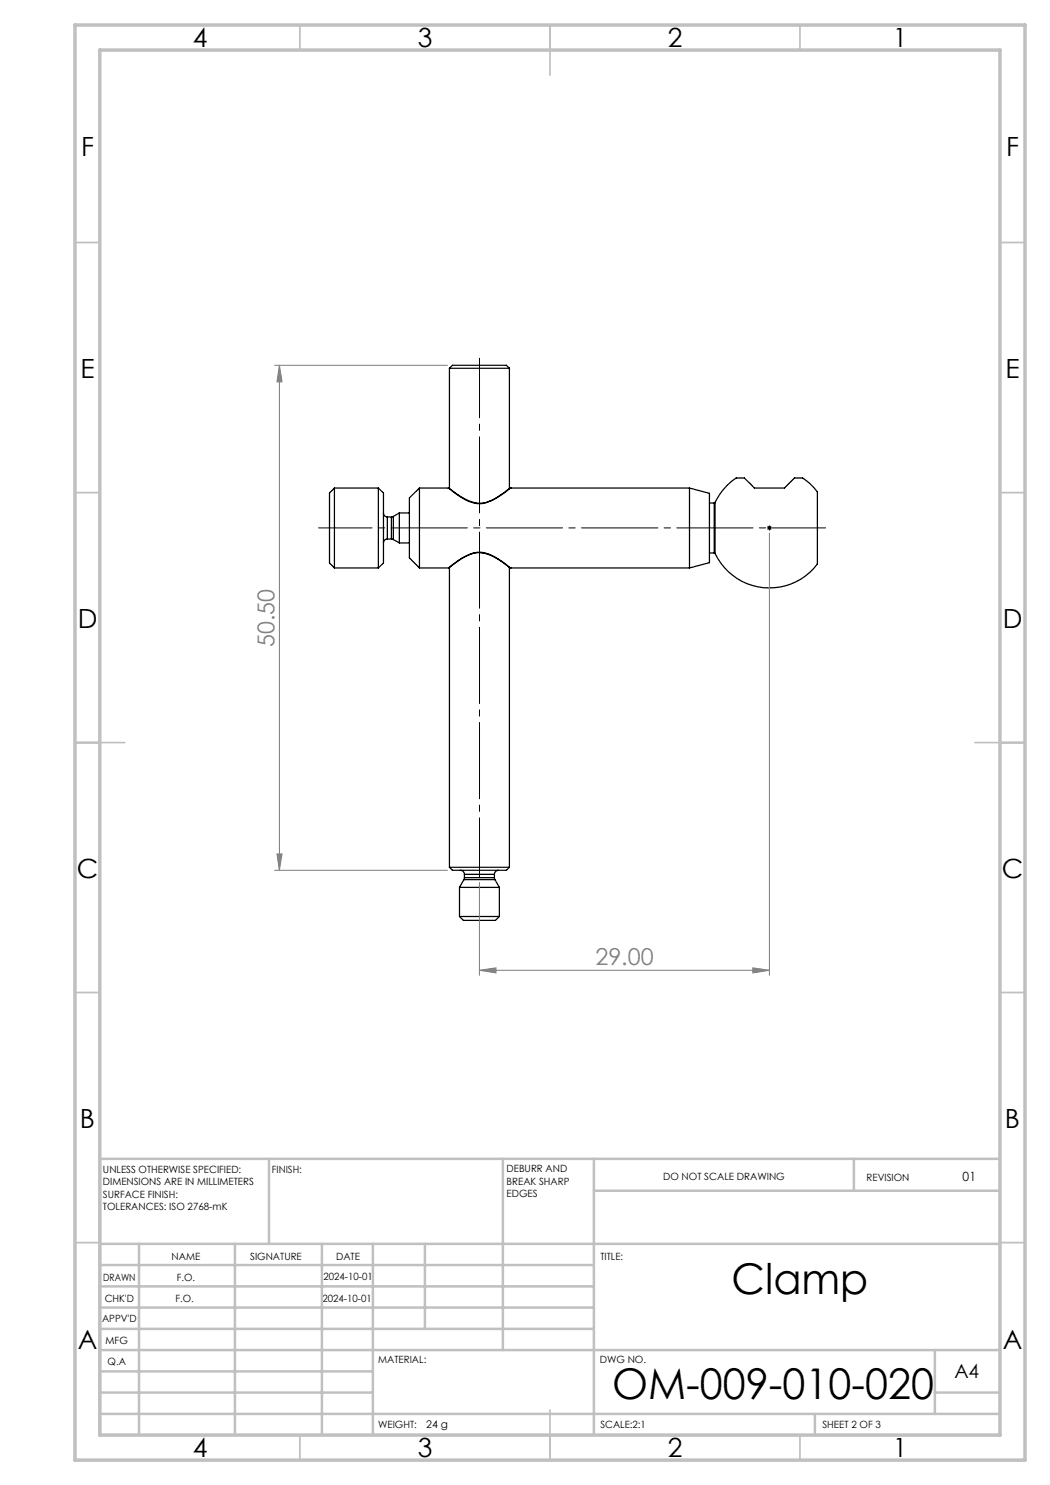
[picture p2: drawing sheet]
<svg xmlns="http://www.w3.org/2000/svg" width="210mm" height="297mm" viewBox="0 0 210 297" stroke-linecap="round" stroke-linejoin="round" font-family="sans-serif">
<g fill="none" stroke="#000" stroke-width=".25">
<path d="M89.9 73.7l.6-.6h10.8l.6 .6M89.9 73.7h12M89.9 73.7v24M101.9 73.7v24l.2-.1M66.9 97.6v16M66.9 97.6l-1 1v14l1 1M66.9 97.6h8.8M75.7 97.6v16M75.7 97.6l1 1v14l-1 1M83.9 97.6v16M83.9 97.6l-2 2v12l2 2M83.9 97.6h5.8"/>
<path d="M89.7 97.6h.1M89.7 97.6a15.5 15.5 0 0 0 5 3 5.6 5.6 0 0 0 4.7-1.1l2.7-1.9M89.7 97.6l.6 .4a10.7 10.7 0 0 0 5.8 2.6 10.5 10.5 0 0 0 5.5-2.6l.4-.4M102.1 97.6h.1M102.1 97.6h35.8M137.9 97.6v16M137.9 97.6l4 1.1v13.8l-4 1.1M66.9 113.6h8.8M76.7 102.6a.78 .78 0 0 0 .8 .8M77.5 107.8a.73 .73 0 0 0-.8 .8M77.5 103.4v4.4M77.5 107.8h.8"/>
<path d="M77.5 103.4h.8M78.3 107.8l.4 .1M78.3 103.4v4.4M78.7 103.3l-.4 .1M78.7 103.3v4.6M78.7 107.9l1.2 .7M79.9 102.6v6M79.9 102.6l-1.2 .7M79.9 108.6h2M79.9 102.6h2M89.8 113.5l.7-.5a9.9 9.9 0 0 1 5.3-2.5 11.5 11.5 0 0 1 6.1 3l36 .1M89.9 113.5l-.1 .1"/>
<path d="M89.9 113.5v60M101.9 113.5v60M102.1 113.6h.1M102.1 113.6a18.3 18.3 0 0 0-5.2-3 7.3 7.3 0 0 0-5.8 1.9l-1.4 1.1h-5.8M141.9 110.6h.9M141.9 100.6h.9M142.8 110.6l.2 .1M142.8 100.6v10M143 100.5a11.5 11.5 0 0 1 4.4-4.9h1a1.57 1.57 0 0 1 1.3 .8l1.2 1.2h6l1.4-1.4a1.41 1.41 0 0 1 1.5-.6h.6a9 9 0 0 1 3.1 2.9v14.2a12 12 0 0 1-20.5-2M143 100.5l-.2 .1M143 100.5v10.2M89.9 173.5h12"/>
<path d="M89.9 173.5l.6 .6h10.8l.6-.6M91.9 177.5h8M91.9 177.5v5.8M92.1 174.1a.85 .85 0 0 1 .8 .8M92.8 175.9h6.2M92.8 175.9l-.9 1.6M92.9 175.5l-.1 .4M92.9 174.9h6M92.9 175.5h6M92.9 174.9v.6M98.9 175.5l.1 .4M98.9 174.9v.6"/>
<path d="M99 175.9l.9 1.6M99.7 174.1a.85 .85 0 0 0-.8 .8M99.9 177.5v5.8M91.9 183.3l.8 .8h6.4l.8-.8M91.9 183.3h8"/>
</g>
<path d="M153.4 105.6h1M153.5 105.2l.7 .7M153.9 105.1v1M154.2 105.2l-.7 .7" fill="none" stroke="#000" stroke-width=".2"/>
<path d="M54.9 73.1h34.6M55.9 73.1l.5 3.3h-1zM55.9 73.1v101M153.9 106.6v88.5M54.9 174.1h34.6M55.4 170.8h1l-.5 3.3zM95.9 176.5v18.6M95.9 194.1l3.3-.5v1zM95.9 194.1h58M150.6 193.6l3.3 .5-3.3 .5z" fill="none" stroke="#808080" stroke-width=".2"/>
<path d="M95.9 175.4v-103.7" fill="none" stroke="#000" stroke-width=".2" stroke-dasharray="15.2 1.3 1.3 1.3" stroke-dashoffset="3.3"/>
<path d="M63.7 105.6h101.4" fill="none" stroke="#000" stroke-width=".2" stroke-dasharray="15.2 1.3 1.3 1.3" stroke-dashoffset="4.5"/>
<g fill="none" stroke="#c0c0c0" stroke-width=".35">
<path d="M60 5v5M110 5v10M160 5v5M15 48.5h5M200 48.5h5M15 98.5h5M200 98.5h5M15 148.5h10M195 148.5h10M15 198.5h5M200 198.5h5M15 248.5h5"/>
<path d="M200 248.5h5M60 287v5M110 282v10M160 287v5"/>
</g>
<g fill="none" stroke="#c0c0c0" stroke-width=".5">
<path d="M53.8 231.8v17M100.6 231.8v38.2M118.8 231.8v55.2M118.8 238.2h81.2M170.8 231.8v6.4M200 231.8h-180v55.2M20 248.8h180M20 257.3h98.8M20 253h98.8M27.8 248.8v38.2M47 248.8v38.2M64.4 248.8v38.2"/>
<path d="M74.6 248.8v38.2M85 248.8v17M20 265.8h98.8M20 261.5h98.8M20 278.5h54.6M20 274.3h54.6M20 270h180M187 278.5h13M187 270v12.8M20 282.8h180M163 282.8v4.2"/>
</g>
<path d="M15 5h190v287h-190zM20 10h180v277h-180z" fill="none" stroke="#c0c0c0" stroke-width=".7"/>
<g fill="#808080">
<path d="M150.6 193.6l3.3 .5-3.3 .5zM95.9 194.1l3.3-.5v1z"/>
<path d="M55.9 73.1l.5 3.3h-1zM55.4 170.8h1l-.5 3.3z"/>
</g>
<g font-size="8.5">
<text x="146.3" y="258.8">Clamp</text>
<text x="122.4" y="279.7">OM-009-010-020</text>
</g>
<g font-size="5.3">
<text x="38.5" y="9.5">4</text>
<text x="83.5" y="9.5">3</text>
<text x="133.6" y="9.5">2</text>
<text x="178.6" y="9.5">1</text>
<text x="16.2" y="31.3">F</text>
<text x="201.2" y="31.3">F</text>
<text x="16.1" y="75.5">E</text>
<text x="201.1" y="75.5">E</text>
<text x="15.5" y="125.5">D</text>
<text x="200.5" y="125.5">D</text>
<text x="15.4" y="175.5">C</text>
<text x="200.4" y="175.5">C</text>
<text x="16" y="225.5">B</text>
<text x="201" y="225.5">B</text>
<text x="15.5" y="269.8">A</text>
<text x="200.5" y="269.8">A</text>
<text x="38.5" y="291.5">4</text>
<text x="83.5" y="291.5">3</text>
<text x="133.6" y="291.5">2</text>
<text x="178.6" y="291.5">1</text>
</g>
<g font-size="4.7" fill="#808080">
<text x="54.9" y="129.4" transform="rotate(-90 54.9 129.4)">50.50</text>
<text x="119.1" y="193">29.00</text>
</g>
<text font-size="3.9" x="190.9" y="275.5">A4</text>
<text font-size="2.5" x="192.5" y="236.1">01</text>
<text font-size="2.1" x="85.2" y="285.6">24 g</text>
<g font-size="2">
<text x="20.6" y="234.6">UNLESS OTHERWISE SPECIFIED:</text>
<text x="20.6" y="237.1">DIMENSIONS ARE IN MILLIMETERS</text>
<text x="20.6" y="239.6">SURFACE FINISH:</text>
<text x="54.4" y="234.6">FINISH:</text>
<text x="101.3" y="234.5">DEBURR AND</text>
<text x="101.3" y="237">BREAK SHARP</text>
<text x="101.3" y="239.5">EDGES</text>
<text x="132.6" y="236">DO NOT SCALE DRAWING</text>
<text x="173.3" y="236.2">REVISION</text>
<text x="20.6" y="242.1">TOLERANCES: ISO 2768-mK</text>
<text x="34.3" y="252">NAME</text>
<text x="50" y="251.9">SIGNATURE</text>
<text x="67.2" y="251.9">DATE</text>
<text x="120.1" y="251.9">TITLE:</text>
<text x="20.6" y="256.1">DRAWN</text>
<text x="35.3" y="256.1">F.O.</text>
<text x="64.7" y="255.9">2024-10-01</text>
<text x="20.9" y="260.3">CHK'D</text>
<text x="35.1" y="260.3">F.O.</text>
<text x="64.5" y="260.3">2024-10-01</text>
<text x="20.4" y="264.4">APPV'D</text>
<text x="21.1" y="268.8">MFG</text>
<text x="21.5" y="273">Q.A</text>
<text x="75.6" y="272.5">MATERIAL:</text>
<text x="120" y="272.5">DWG NO.</text>
<text x="75.6" y="285.5">WEIGHT:</text>
<text x="120.1" y="285.6">SCALE:2:1</text>
<text x="164.5" y="285.6">SHEET 2 OF 3</text>
</g>
</svg>
